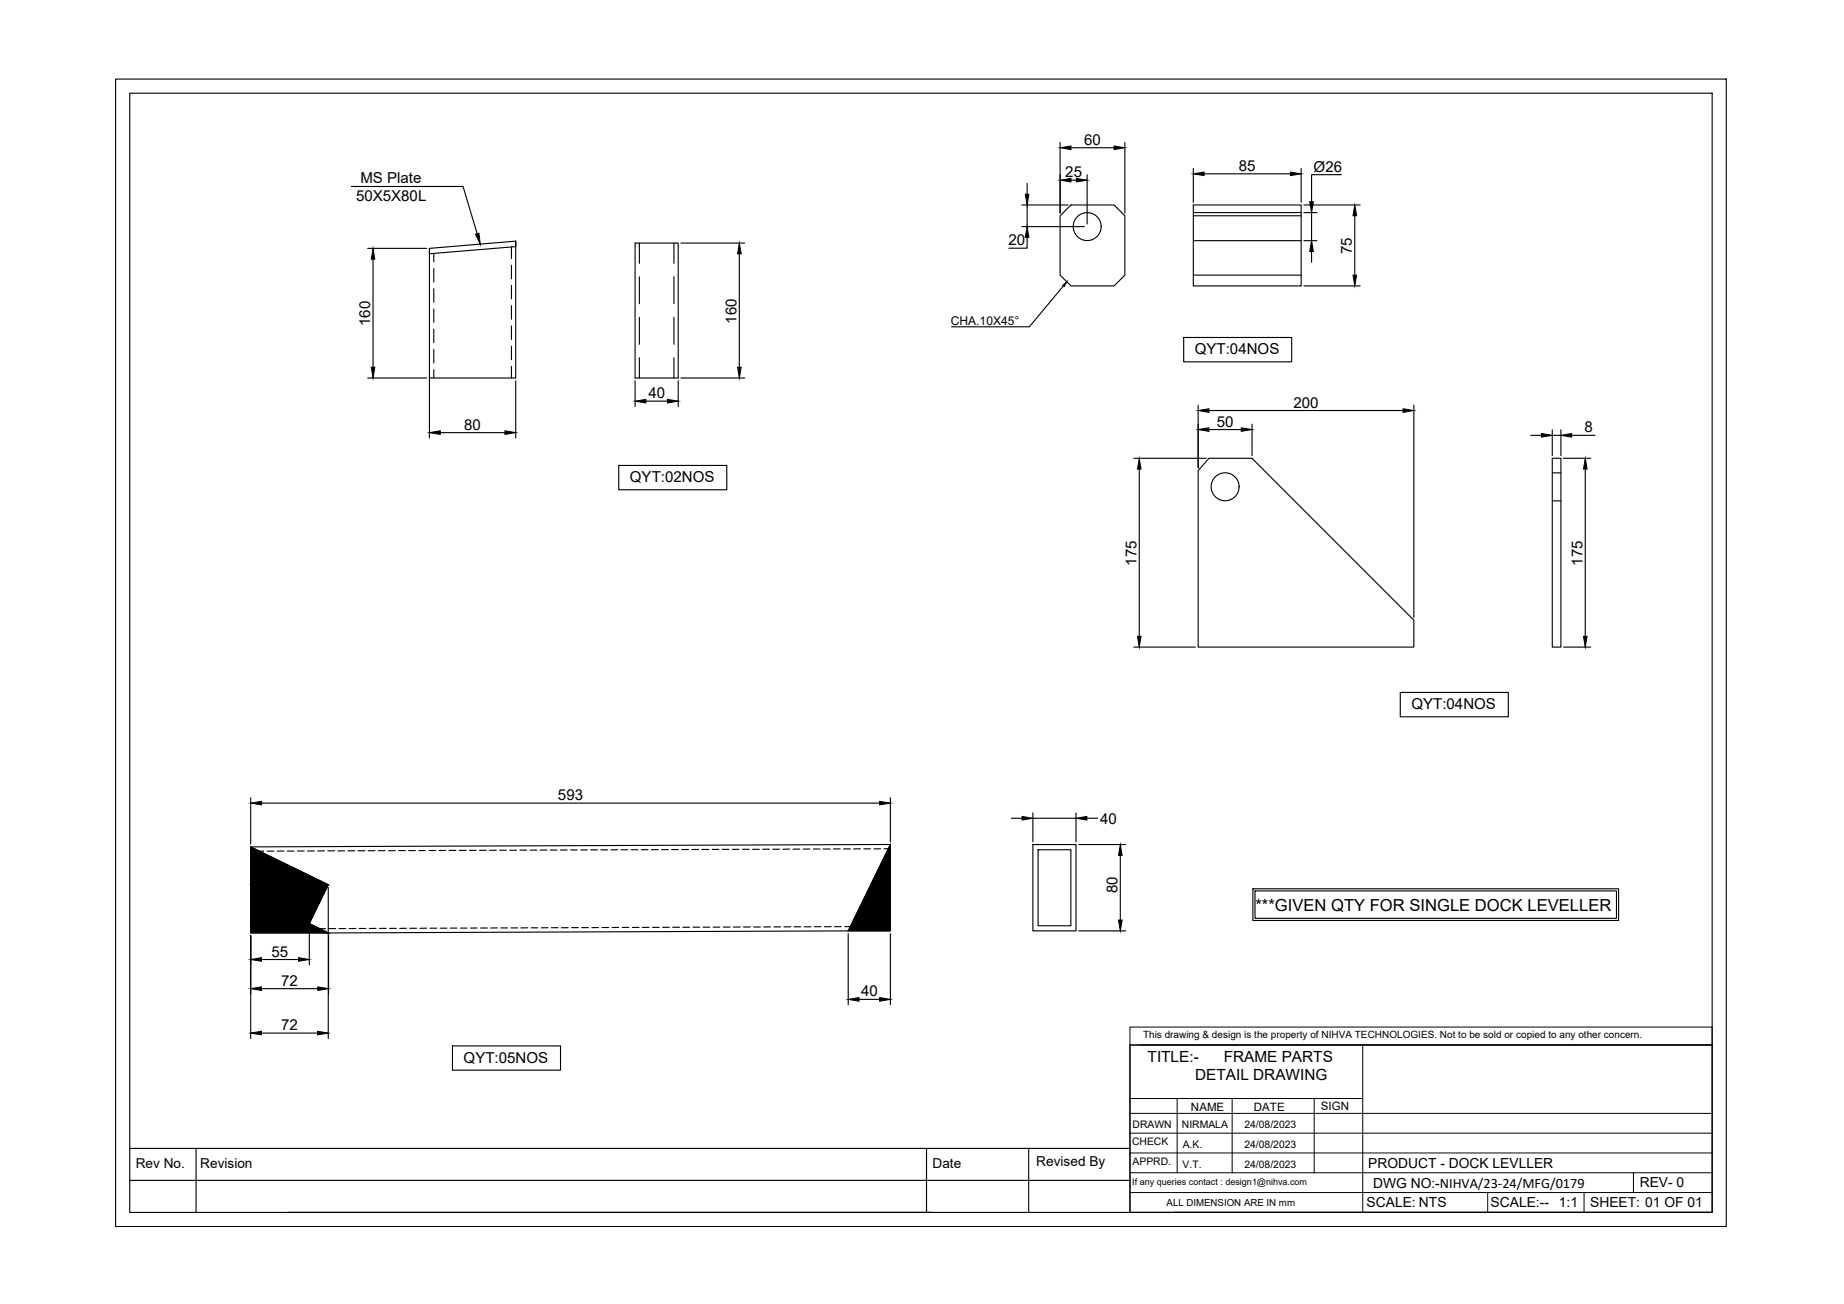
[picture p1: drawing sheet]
<svg xmlns="http://www.w3.org/2000/svg" width="420mm" height="297mm" viewBox="0 0 420 297" stroke-linecap="round" stroke-linejoin="round" font-family="sans-serif">
<!-- layer: 0 -->
<g fill="none" stroke="#000" stroke-width=".25">
<path d="M26.3 18h367v261.4h-367zM29.6 21.2h360.5v255h-360.5zM241.5 32.4v16.1M244 33.7h9.8M247.7 39.8v11.2M256.3 32.4v16.1M271.9 38.4v7.7M274.4 39.6h19.6M296.5 38.4v7.7M305.6 39.8h-6.8v6.2M80 42.5h25.5l3.2 10.8M83.8 56.6h13.4"/>
<path d="M85 59v24.7M97.8 56.6l19.7-1.7v31.2h-19.7zM98.8 57.7v1.9M116.5 56.2v2.7M117.5 56.2l-19.7 1.6M144.7 55.4h9.8v30.7h-9.8zM145.7 55.4v4.6M153.6 55.4v4.6M155.1 55.4h14.6M168.5 57.8v25.9M232.8 46.7h10.6M232.8 51.6h14.3"/>
<path d="M234 54.1v2.4h-4.1M234 41.8v2.4M234 46.7v4.9M241.5 49.1l2.5-2.4h9.8l2.5 2.4v13.6l-2.5 2.4h-9.8l-2.5-2.4zM244 41h1.3M271.9 46.7h24.6v18.4h-24.6zM271.9 49.1h24.6M271.9 48.4h24.6M271.9 54.8h24.6M297.1 46.7h12.8M297.1 48.4h3M297.1 54.8h3"/>
<path d="M298.8 48.4v6.4M298.8 57.3v2.4M308.7 49.1v13.6M98.8 61.2v3M98.8 65.8v3M98.8 70.4v3M98.8 75v3.1M98.8 79.6v3.1M116.5 60.4v3.1M116.5 65v3.1M116.5 69.6v3.1M116.5 74.3v3"/>
<path d="M116.5 78.8v3.1M145.7 63.1v6.1M145.7 72.3v6.1M153.6 63.1v6.1M153.6 72.3v6.1M242.3 65.2l-7.8 9.2h-17.7M269.7 76.9h24.6v5.5h-24.6zM271.9 62.7h24.6M297.1 65.1h12.8M83.8 86.1h13.4M97.8 86.2v13.6M98.8 84.2v1.9"/>
<path d="M100.3 98.6h14.8M116.5 83.5v2.6M117.5 86.7v13.1M144.7 86.7v5.9M145.7 81.5v4.6M147.2 91.4h4.9M153.6 81.5v4.6M154.5 86.7v5.9M155.1 86.1h14.6M273 92.3v14.3M275.5 97.9h7.3M275.5 93.5h44.2"/>
<path d="M285.3 96.6v7.2M322.1 92.3v48.4M348.8 99.2h2.4M353.7 97.9v5.9M353.7 99.2h2M355.7 97.9v5.9M358.1 99.2h5.3M141 106h24.6v5.6h-24.6zM258.4 104.4h16.4M259.6 106.8v38.1M275.5 104.4h9.8l36.8 36.9v6.1h-49.1v-40.2zM353.7 104.4h2v43h-2z"/>
<path d="M353.7 114.1h2M353.7 107.7h2M356.2 104.4h6.3M361.2 106.8v38.1M258.4 147.4h14M319.1 157.7h24.6v5.6h-24.6zM356.3 147.4h6.2M57.1 192.9l17.7 8.6-4.3 8.9 4.4 2.1M57.1 192.9v19.6h17.8M57.1 181.7v10.6M59.1 193.9h1M59.6 182.9h140.8"/>
<path d="M60.9 193.9h1.5M63.2 193.9h1.5M65.5 193.9h1.5M69.3 193.8l-1.5 .1M70.1 193.8h1.5M73.9 193.8h-1.5M74.7 193.8h1.5M77 193.8h1.5M79.3 193.8h1.5M81.6 193.8h1.5M85.4 193.8h-1.5M86.2 193.8h1.5"/>
<path d="M88.5 193.8h1.6M90.8 193.8h1.5M93.1 193.8h1.6M97 193.7l-1.6 .1M97.7 193.7h1.6M101.6 193.7h-1.6M102.3 193.7h1.6M104.6 193.7h1.6M106.9 193.7h1.6M109.3 193.7h1.5M113.1 193.7h-1.5M113.9 193.7h1.5"/>
<path d="M116.2 193.7h1.5M118.5 193.7h1.5M120.8 193.7h1.5M124.6 193.6l-1.5 .1M125.4 193.6h1.5M129.2 193.6h-1.5M130 193.6h1.5M132.3 193.6h1.5M134.6 193.6h1.5M136.9 193.6h1.5M140.8 193.6h-1.6M141.5 193.6h1.6"/>
<path d="M143.8 193.6h1.5M146.1 193.5h1.6M148.4 193.5h1.6M152.3 193.5h-1.6M153 193.5h1.6M156.9 193.5h-1.6M157.6 193.5h1.6M159.9 193.5h1.6M162.3 193.5h1.5M164.6 193.5h1.5M168.4 193.5h-1.5M169.2 193.5h1.5"/>
<path d="M171.5 193.5h1.5M173.8 193.4h1.5M176.1 193.4h1.5M179.9 193.4h-1.5M180.7 193.4h1.5M184.5 193.4h-1.5M185.3 193.4h1.5M187.6 193.4h1.5M189.9 193.4h1.5M192.2 193.4h1.6M196.1 193.4h-1.6M196.8 193.4h1.5"/>
<path d="M199.1 193.4h1.6M201.4 193.3h1M202.9 192.4v19.6h-9.6M202.9 192.4l-145.8 .5M202.9 192.4l-9.6 19.6M202.9 181.7v10M230.4 186.4h2.5M235.3 192.4h9.9v19.6h-9.9zM235.3 185.2v6.6M235.3 186.4h9.9M236.5 193.6h7.5v17.3h-7.5zM245.2 185.2v6.6"/>
<path d="M245.8 192.4h10.7M247.6 186.4h2.5M255.3 194.9v14.7M57.1 213.1v23.5M59.6 218.6h8.4M70.5 211v8.8M72.9 211.5h1.3M74.8 202.1v34.5M74.9 213.1v13.3M74.9 211.5h1.6M77.2 211.5h1.6M81.1 211.5h-1.6"/>
<path d="M81.8 211.5h1.6M85.7 211.5h-1.5M86.5 211.5h1.5M88.8 211.5h1.5M92.6 211.5h-1.5M93.4 211.5h1.5M97.2 211.4l-1.5 .1M98 211.4h1.5M100.3 211.4h1.5M102.6 211.4h1.5M104.9 211.4h1.5M108.7 211.4h-1.5"/>
<path d="M109.5 211.4h1.5M113.3 211.4h-1.5M114.1 211.4h1.5M116.4 211.4h1.6M120.3 211.3l-1.6 .1M121 211.3h1.5M124.9 211.3h-1.6M125.6 211.3h1.6M127.9 211.3h1.6M130.2 211.3h1.6M132.5 211.3h1.6M136.4 211.3h-1.6"/>
<path d="M137.2 211.3h1.5M141 211.3h-1.5M141.8 211.3h1.5M144.1 211.3h1.5M147.9 211.2l-1.5 .1M148.7 211.2h1.5M152.5 211.2h-1.5M153.3 211.2h1.5M155.6 211.2h1.5M157.9 211.2h1.5M160.2 211.2h1.5M164 211.2h-1.5"/>
<path d="M164.8 211.2h1.5M168.6 211.2h-1.5M169.4 211.2h1.6M171.7 211.2h1.6M175.5 211.1l-1.5 .1M176.3 211.1h1.6M180.2 211.1h-1.6M180.9 211.1h1.6M183.2 211.1h1.6M185.5 211.1h1.6M187.8 211.1h1.6M191.7 211.1h-1.5"/>
<path d="M192.5 211.1h1.3M193.3 212l-118.4 .5M193.3 212.7v16.2M202.9 212.7v16.2M245.8 212h10.7M285.5 202.5h83.3v7.2h-83.3zM286 202.9h82.3v6.3h-82.3zM59.6 235.3h12.7M59.6 225.2h12.8M103.1 238.3h24.6v5.5h-24.6zM195.7 227.6h4.7M257.5 238h132.6v38.2h-132.6z"/>
<path d="M29.6 268.9h227.9M29.6 261.6h227.9M44.7 261.6v14.6M65.6 276.2h146.7M211.1 261.6v14.6M234.4 261.6v14.6M267.5 276.2h122.6"/>
<circle cx="247.7" cy="51.6" r="3.2"/>
<circle cx="279.1" cy="110.9" r="3.2"/>
</g>
<g fill="#000" stroke="#000" stroke-width=".23">
<path d="M241.5 33.7l2.5-.4v.8zM253.8 33.3l2.5 .4-2.5 .4zM271.9 39.6l2.5-.4v.8zM294 39.2l2.5 .4-2.5 .4zM85 56.6l.4 2.4h-.8zM108.3 53.4l.8-.3 .3 2.5zM168.5 55.4l.4 2.4h-.8zM233.6 44.2h.8l-.4 2.5zM234 51.6l.4 2.5h-.8zM241.5 41l2.5-.4v.8zM245.3 40.6l2.4 .4-2.4 .4zM298.8 54.8l.4 2.5h-.8z"/>
<path d="M298.4 46h.8l-.4 2.4zM308.7 46.7l.4 2.4h-.8zM242.1 65l1-.8-.6 1.1zM308.3 62.7h.8l-.4 2.4zM84.6 83.7h.8l-.4 2.4zM97.8 98.6l2.5-.5v.9zM115.1 98.1l2.4 .5-2.4 .4zM144.7 91.4l2.5-.4v.8zM152.1 91l2.4 .4-2.4 .4zM168.1 83.7h.8l-.4 2.4zM273 97.9l2.5-.4v.8zM273 93.5l2.5-.4v.8z"/>
<path d="M282.8 97.5l2.5 .4-2.5 .4zM319.7 93.1l2.4 .4-2.4 .4zM351.2 98.7l2.5 .5-2.5 .4zM355.7 99.2l2.4-.5v.9zM259.6 104.4l.4 2.4h-.8zM361.2 104.4l.4 2.4h-.8zM259.2 144.9h.8l-.4 2.5zM360.8 144.9h.8l-.4 2.5zM57.1 192.9l17.7 8.6h-17.7zM57.1 182.9l2.5-.4v.8zM200.4 182.5l2.5 .4-2.5 .4zM202.9 192.4v19.6h-9.6z"/>
<path d="M232.9 186l2.4 .4-2.4 .4zM245.2 186.4l2.4-.4v.8zM255.3 192.4l.4 2.5h-.8zM57.1 218.6l2.5-.5v.9zM68 218.1l2.5 .5-2.5 .4zM254.9 209.6h.8l-.4 2.4zM57.1 235.3l2.5-.4v.8zM57.1 225.2l2.5-.4v.8zM72.3 234.9l2.5 .4-2.5 .4zM72.4 224.8l2.5 .4-2.5 .4zM193.3 227.6l2.4-.4v.9zM200.4 227.2l2.5 .4-2.5 .5z"/>
<path d="M57.1 210.4l17.8 2.1-4.4-2.1zM57.1 210.4l17.8 2.1h-17.8z"/>
<path d="M57.1 201.5l13.4 8.9 4.3-8.9zM57.1 201.5l13.4 8.9h-13.4z"/>
</g>
<g fill="none" stroke="#000" stroke-width=".23">
<path d="M257.5 234h132.6v4h-132.6zM257.5 238v38.2M259.7 238h130.4M310.5 238v38.2M257.5 258.1h132.6M257.5 253.6h132.6M257.5 250.2h53M268.2 250.2v16.9M280.7 250.2v16.9M299.4 250.2v16.9M257.5 267.1h132.6M257.5 262.6h132.6"/>
<path d="M257.5 271.7h132.6M339 271.7v4.5M360.9 271.7v4.5M372.2 267.1v4.6"/>
</g>
<text font-size="3.8" x="286.1" y="207.6">***GIVEN QTY FOR SINGLE DOCK LEVELLER</text>
<g font-size="3.5">
<text x="261.5" y="241.9">TITLE:-</text>
<text x="278.8" y="241.9">FRAME PARTS</text>
<text x="272.3" y="246.1">DETAIL DRAWING</text>
</g>
<g font-size="3.4">
<text x="247" y="33">60</text>
<text x="82.1" y="41.8">MS Plate</text>
<text x="242.7" y="40.4">25</text>
<text x="282.3" y="38.9">85</text>
<text x="299.3" y="39.1">Ø26</text>
<text x="81.1" y="45.9">50X5X80L</text>
<text x="229.8" y="55.9">20</text>
<text x="308" y="57.8" transform="rotate(-90 308 57.8)">75</text>
<text x="84.3" y="74.3" transform="rotate(-90 84.3 74.3)">160</text>
<text x="167.8" y="73.7" transform="rotate(-90 167.8 73.7)">160</text>
<text x="272.2" y="80.8">QYT:04NOS</text>
<text x="147.8" y="90.7">40</text>
<text x="294.7" y="92.9">200</text>
<text x="105.8" y="97.9">80</text>
<text x="277.2" y="97.2">50</text>
<text x="361" y="98.5">8</text>
<text x="143.5" y="109.9">QYT:02NOS</text>
<text x="258.9" y="128.9" transform="rotate(-90 258.9 128.9)">175</text>
<text x="360.5" y="128.9" transform="rotate(-90 360.5 128.9)">175</text>
<text x="321.6" y="161.6">QYT:04NOS</text>
<text x="127.1" y="182.3">593</text>
<text x="250.7" y="187.6">40</text>
<text x="254.6" y="203.5" transform="rotate(-90 254.6 203.5)">80</text>
<text x="61.9" y="217.9">55</text>
<text x="64.1" y="224.6">72</text>
<text x="196.2" y="227">40</text>
<text x="64.1" y="234.7">72</text>
<text x="105.6" y="242.1">QYT:05NOS</text>
</g>
<g font-size="3.2">
<text x="311.7" y="266">PRODUCT - DOCK LEVLLER</text>
<text x="311.4" y="275">SCALE: NTS</text>
<text x="312.9" y="270.5">DWG NO:-NIHVA/23-24/MFG/0179</text>
<text x="339.6" y="275">SCALE:--</text>
<text x="355.2" y="275">1:1</text>
<text x="362.3" y="275">SHEET: 01 OF 01</text>
<text x="373.6" y="270.4">REV- 0</text>
</g>
<g font-size="3.1">
<text x="30.9" y="266">Rev No.</text>
<text x="45.6" y="266">Revision</text>
<text x="212.5" y="266">Date</text>
<text x="236.1" y="265.6">Revised By</text>
</g>
<text font-size="2.7" x="216.7" y="74.1">CHA.10X45°</text>
<g font-size="2.6">
<text x="271.4" y="253">NAME</text>
<text x="285.7" y="253.1">DATE</text>
<text x="301" y="252.8">SIGN</text>
</g>
<g font-size="2.4">
<text x="258.1" y="256.9">DRAWN</text>
<text x="269.3" y="256.9">NIRMALA</text>
<text x="283.5" y="257">24/08/2023</text>
<text x="258" y="260.8">CHECK</text>
<text x="269.5" y="261.5">A.K.</text>
<text x="283.5" y="261.5">24/08/2023</text>
<text x="258.1" y="265.3">APPRD.</text>
<text x="269.5" y="266">V.T.</text>
<text x="283.5" y="266">24/08/2023</text>
</g>
<text font-size="2.3" x="260.4" y="236.5">This drawing &amp; design is the property of NIHVA TECHNOLOGIES. Not to be sold or copied to any other concern.</text>
<text font-size="2.2" x="265.8" y="274.7">ALL DIMENSION ARE IN mm</text>
<text font-size="2.1" x="258" y="270">If any queries contact : design1@nihva.com</text>
</svg>
